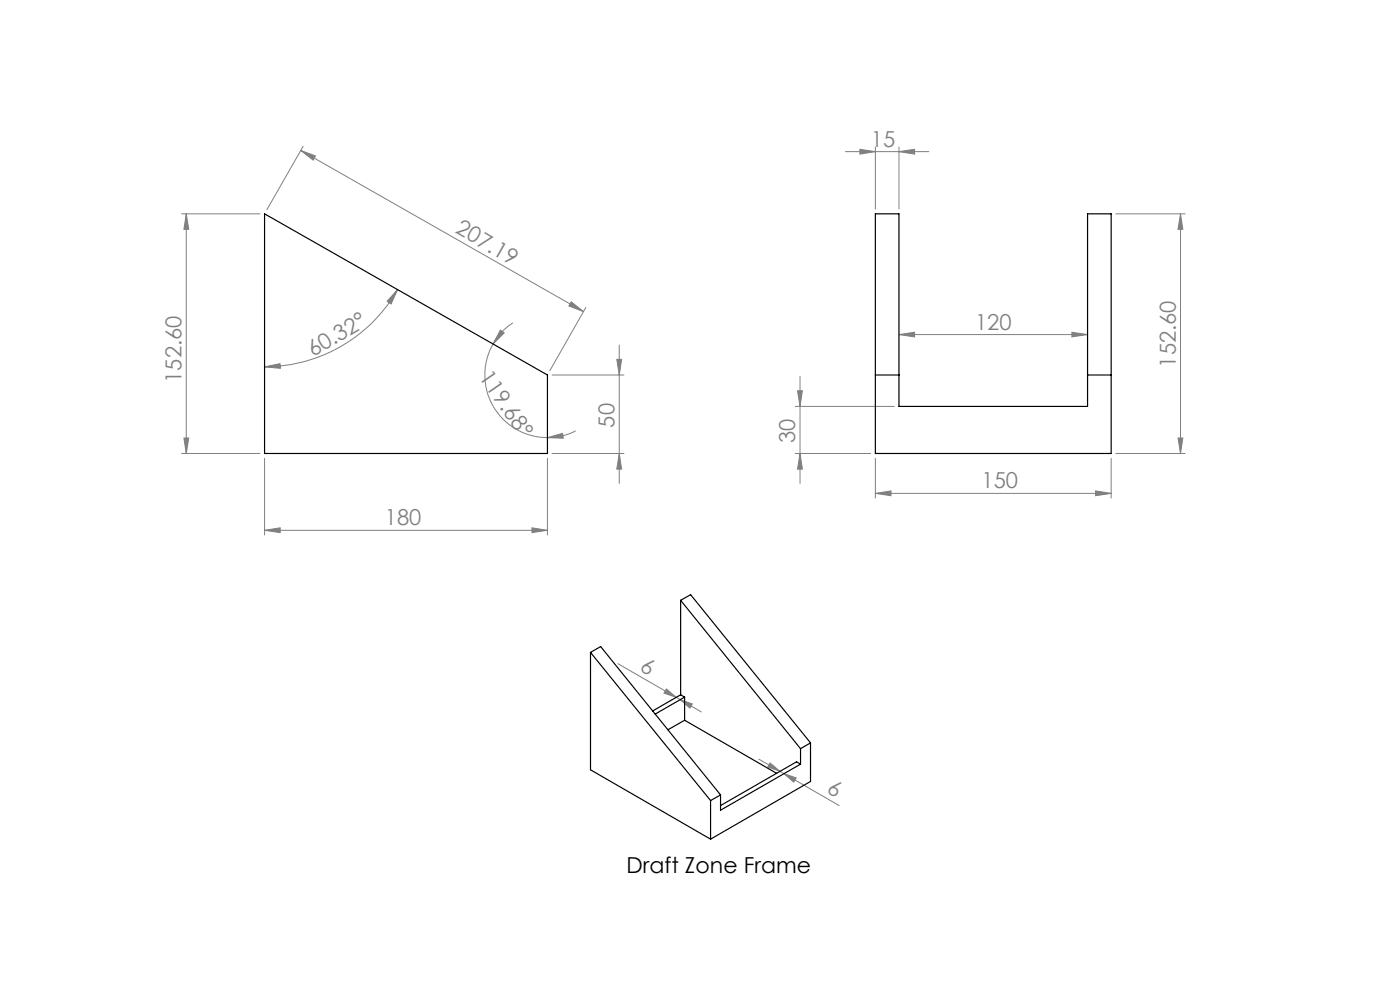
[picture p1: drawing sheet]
<svg xmlns="http://www.w3.org/2000/svg" width="297mm" height="210mm" viewBox="0 0 297 210" stroke-linecap="round" stroke-linejoin="round" font-family="sans-serif">
<g fill="none" stroke="#808080" stroke-width=".21">
<path d="M63.8 31.9l3.1 1.2-.5 .9zM63.8 31.9l60 34.2M64.3 31l-7.7 13.5M179.4 32.2h17.7M182.4 31.7l3.3 .5-3.3 .5zM185.7 31.2v13.1M190.7 32.2l3.3-.5v1zM190.7 31.2v13.1M38.5 45.4h16.6M39.5 45.4l.5 3.2h-1zM39.5 45.4v50.8M236.7 45.4h14.7"/>
<path d="M250.4 45.4v50.8M250.4 45.4l.5 3.2h-1zM56.1 77.8l3.3-.7 .1 1zM84.3 61.4l-1.3 3.1-.9-.6zM84.3 61.4a32.5 32.5 0 0 1-28.2 16.4M104.6 73a13.3 13.3 0 0 0 11.5 19.8M106.2 70l.8 .6-2.4 2.4zM108.8 68.5a13.3 13.3 0 0 0-4.2 4.5M117.1 79.5h15.3M121.2 64l2.6 2.1-3.1-1.2zM124.3 65.2l-7.7 13.5M130.8 76.2h1.1l-.5 3.3z"/>
<path d="M131.4 73.2v29.3M169.7 79.9v22.6M190.7 71l3.3-.5v1zM190.7 71h40M227.4 70.5l3.3 .5-3.3 .5zM38.5 96.2h16.6M39 92.9h1l-.5 3.3zM56.1 97.2v16.3M116.1 92.8l3.2-.9 .2 1zM116.1 97.2v16.3M117.1 96.2h15.3M122.1 91.4a14.1 14.1 0 0 1-6 1.4"/>
<path d="M131.4 96.2l.5 3.3h-1.1zM168.7 96.2h16M168.7 86.2h21M169.2 82.9h1l-.5 3.3zM169.7 96.2l.5 3.3h-1zM185.7 97.2v8.4M235.7 97.2v8.4M236.7 96.2h14.7M249.9 92.9h1l-.5 3.3zM56.1 112.5l3.3-.5v1zM56.1 112.5h60M112.9 112l3.2 .5-3.2 .5z"/>
<path d="M185.7 104.7l3.3-.6v1.1zM185.7 104.7h50M232.4 104.1l3.3 .6-3.3 .5zM131.1 140.8l12.3 7.1M141.4 146.1l2 1.8-2.5-.9zM143.4 147.9l.9 .5M144.3 148.4l2.6 .9-.5 .9zM144.3 148.4l4.5 2.6M161 161l4.5 2.6M163.4 161.8l2.1 1.8-2.6-.9zM165.5 163.6l.8 .5M166.3 164.1l2.6 .9-.5 .9z"/>
<path d="M166.3 164.1l11.7 6.8"/>
</g>
<g fill="#808080">
<path d="M144.3 148.4l2.6 .9-.5 .9zM141.4 146.1l2 1.8-2.5-.9z"/>
<path d="M227.4 70.5l3.3 .5-3.3 .5zM190.7 71l3.3-.5v1z"/>
<path d="M182.4 31.7l3.3 .5-3.3 .5zM190.7 32.2l3.3-.5v1zM185.7 104.7l3.3-.6v1.1zM232.4 104.1l3.3 .6-3.3 .5z"/>
<path d="M112.9 112l3.2 .5-3.2 .5zM56.1 112.5l3.3-.5v1z"/>
<path d="M56.1 77.8l3.3-.7 .1 1zM84.3 61.4l-1.3 3.1-.9-.6z"/>
<path d="M249.9 92.9h1l-.5 3.3zM250.4 45.4l.5 3.2h-1z"/>
<path d="M39 92.9h1l-.5 3.3zM39.5 45.4l.5 3.2h-1zM131.4 96.2l.5 3.3h-1.1zM130.8 76.2h1.1l-.5 3.3zM169.7 96.2l.5 3.3h-1zM169.2 82.9h1l-.5 3.3z"/>
<path d="M106.2 70l.8 .6-2.4 2.4zM116.1 92.8l3.2-.9 .2 1z"/>
<path d="M163.4 161.8l2.1 1.8-2.6-.9zM166.3 164.1l2.6 .9-.5 .9z"/>
<path d="M63.8 31.9l3.1 1.2-.5 .9zM121.2 64l2.6 2.1-3.1-1.2z"/>
</g>
<g fill="none" stroke="#000" stroke-width=".25">
<path d="M56.1 45.4l60 34.1v16.7h-60zM185.7 45.4h5v40.8h40v-40.8h5v50.8h-50zM185.7 79.5h5M230.7 79.5h5M125.3 138.4l25.4 31.4M125.3 138.4l2.1-1.2 25.5 31.4M125.3 138.4v24.9l25.4 14.7M144.4 127.3v20.1M144.4 127.3l25.4 31.5M144.4 127.3l2.1-1.2 25.4 31.5M144.4 147.4l.8 .5M144.4 147.4l-5.9 3.4"/>
<path d="M145.2 152.8l19.5 11.2M145.2 147.9v4.9M145.2 147.9l-6.2 3.6M145.2 152.8l-3.5 2M169.8 158.8v3.3M171.9 157.6l-2.1 1.2M171.9 157.6v8.2l-21.2 12.2M150.7 169.8v8.2M152.9 168.6l-2.2 1.2M169.8 162.1l-16.9 9.8v-3.3M169.8 162.1l-.8-.5-16.1 9.3"/>
</g>
<g font-size="4.7" fill="#808080">
<text x="184.8" y="31.1">15</text>
<text x="96.4" y="49.3" transform="rotate(30 96.4 49.3)">207.19</text>
<text x="206.9" y="69.9">120</text>
<text x="66.4" y="75.8" transform="rotate(-31 66.4 75.8)">60.32°</text>
<text x="249.4" y="78" transform="rotate(-90 249.4 78)">152.60</text>
<text x="38.5" y="81.2" transform="rotate(-90 38.5 81.2)">152.60</text>
<text x="101.5" y="79.9" transform="rotate(55 101.5 79.9)">119.68°</text>
<text x="130.4" y="90.7" transform="rotate(-90 130.4 90.7)">50</text>
<text x="168.7" y="93.9" transform="rotate(-90 168.7 93.9)">30</text>
<text x="208.2" y="103.6">150</text>
<text x="81.6" y="111.5">180</text>
<text x="135.5" y="142.2" transform="rotate(30 135.5 142.2)">6</text>
<text x="175.2" y="168" transform="rotate(30 175.2 168)">6</text>
</g>
<text font-size="4.7" x="132.9" y="185.2">Draft Zone Frame</text>
</svg>
